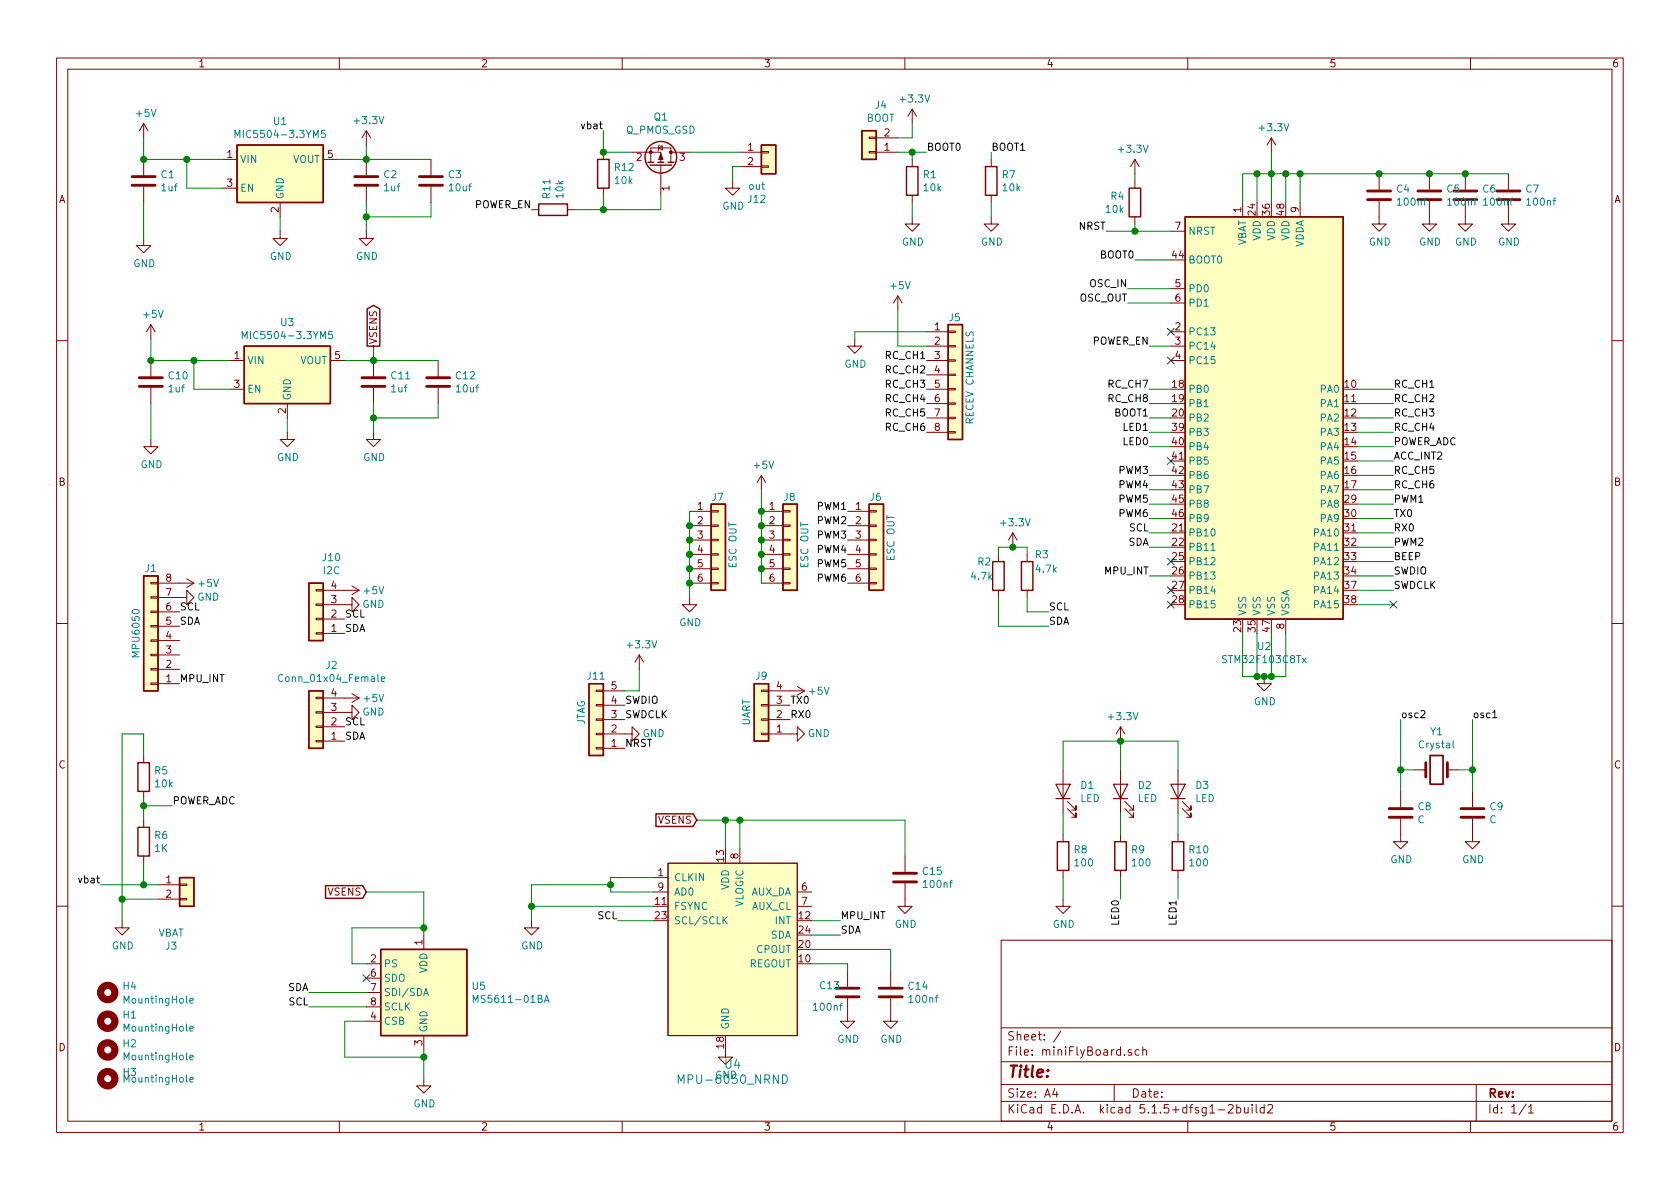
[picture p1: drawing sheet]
EESchema Schematic File Version 4
EELAYER 30 0
EELAYER END
$Descr A4 11693 8268
encoding utf-8
Sheet 1 1
Title ""
Date ""
Rev ""
Comp ""
Comment1 ""
Comment2 ""
Comment3 ""
Comment4 ""
$EndDescr
Wire Wire Line
	8750 1400 8750 1200
Wire Wire Line
	8750 1200 8850 1200
Wire Wire Line
	9050 1200 9050 1400
Wire Wire Line
	8950 1400 8950 1200
Connection ~ 8950 1200
Wire Wire Line
	8950 1200 9050 1200
Wire Wire Line
	8850 1400 8850 1200
Connection ~ 8850 1200
Wire Wire Line
	8850 1200 8950 1200
Wire Wire Line
	8650 1400 8650 1200
Wire Wire Line
	8650 1200 8750 1200
Connection ~ 8750 1200
Wire Wire Line
	8850 1200 8850 1050
$Comp
L power:+3.3V #PWR013
U 1 1
P 8850 1050
F 0 "#PWR013" H 8850 900 50  0001 C CNN
F 1 "+3.3V" H 8865 1223 50  0000 C CNN
F 2 "" H 8850 1050 50  0001 C CNN
F 3 "" H 8850 1050 50  0001 C CNN
	1    8850 1050
	1    0    0    -1  
$EndComp
$Comp
L Device:R R2
U 1 1
P 6950 4000
F 0 "R2" H 6800 4100 50  0000 L CNN
F 1 "4.7k" H 6750 4000 50  0000 L CNN
F 2 "Resistor_SMD:R_0805_2012Metric" V 6880 4000 50  0001 C CNN
F 3 "~" H 6950 4000 50  0001 C CNN
	1    6950 4000
	1    0    0    -1  
$EndComp
Wire Wire Line
	6950 4350 6950 4150
Wire Wire Line
	6950 4350 7300 4350
Wire Wire Line
	6950 3850 6950 3800
Wire Wire Line
	6950 3800 7050 3800
$Comp
L power:+3.3V #PWR011
U 1 1
P 7050 3800
F 0 "#PWR011" H 7050 3650 50  0001 C CNN
F 1 "+3.3V" H 7065 3973 50  0000 C CNN
F 2 "" H 7050 3800 50  0001 C CNN
F 3 "" H 7050 3800 50  0001 C CNN
	1    7050 3800
	1    0    0    -1  
$EndComp
Connection ~ 7050 3800
Wire Wire Line
	7050 3800 7150 3800
Wire Wire Line
	8650 4400 8650 4700
Wire Wire Line
	8650 4700 8750 4700
Wire Wire Line
	8950 4700 8950 4400
Wire Wire Line
	8850 4400 8850 4700
Connection ~ 8850 4700
Wire Wire Line
	8850 4700 8950 4700
Wire Wire Line
	8750 4400 8750 4700
Connection ~ 8750 4700
Wire Wire Line
	8750 4700 8800 4700
$Comp
L power:GND #PWR012
U 1 1
P 8800 4700
F 0 "#PWR012" H 8800 4450 50  0001 C CNN
F 1 "GND" H 8805 4527 50  0000 C CNN
F 2 "" H 8800 4700 50  0001 C CNN
F 3 "" H 8800 4700 50  0001 C CNN
	1    8800 4700
	1    0    0    -1  
$EndComp
Connection ~ 8800 4700
Wire Wire Line
	8800 4700 8850 4700
Wire Wire Line
	7150 3800 7150 3850
$Comp
L Device:R R3
U 1 1
P 7150 4000
F 0 "R3" H 7200 4150 50  0000 L CNN
F 1 "4.7k" H 7200 4050 50  0000 L CNN
F 2 "Resistor_SMD:R_0805_2012Metric" V 7080 4000 50  0001 C CNN
F 3 "~" H 7150 4000 50  0001 C CNN
	1    7150 4000
	1    0    0    -1  
$EndComp
Wire Wire Line
	7150 4150 7150 4250
Wire Wire Line
	7150 4250 7300 4250
$Comp
L Regulator_Linear:MIC5504-3.3YM5 U1
U 1 1
P 1950 1200
F 0 "U1" H 1950 1567 50  0000 C CNN
F 1 "MIC5504-3.3YM5" H 1950 1476 50  0000 C CNN
F 2 "Package_TO_SOT_SMD:SOT-23-5" H 1950 800 50  0001 C CNN
F 3 "http://ww1.microchip.com/downloads/en/DeviceDoc/MIC550X.pdf" H 1700 1450 50  0001 C CNN
	1    1950 1200
	1    0    0    -1  
$EndComp
$Comp
L power:+3.3V #PWR08
U 1 1
P 2550 1000
F 0 "#PWR08" H 2550 850 50  0001 C CNN
F 1 "+3.3V" H 2565 1173 50  0000 C CNN
F 2 "" H 2550 1000 50  0001 C CNN
F 3 "" H 2550 1000 50  0001 C CNN
	1    2550 1000
	1    0    0    -1  
$EndComp
Wire Wire Line
	2350 1100 2550 1100
$Comp
L Device:C C2
U 1 1
P 2550 1250
F 0 "C2" H 2665 1296 50  0000 L CNN
F 1 "1uf" H 2665 1205 50  0000 L CNN
F 2 "Capacitor_SMD:C_0805_2012Metric" H 2588 1100 50  0001 C CNN
F 3 "~" H 2550 1250 50  0001 C CNN
	1    2550 1250
	1    0    0    -1  
$EndComp
Connection ~ 2550 1100
$Comp
L power:GND #PWR07
U 1 1
P 1950 1600
F 0 "#PWR07" H 1950 1350 50  0001 C CNN
F 1 "GND" H 1955 1427 50  0000 C CNN
F 2 "" H 1950 1600 50  0001 C CNN
F 3 "" H 1950 1600 50  0001 C CNN
	1    1950 1600
	1    0    0    -1  
$EndComp
$Comp
L power:GND #PWR09
U 1 1
P 2550 1600
F 0 "#PWR09" H 2550 1350 50  0001 C CNN
F 1 "GND" H 2555 1427 50  0000 C CNN
F 2 "" H 2550 1600 50  0001 C CNN
F 3 "" H 2550 1600 50  0001 C CNN
	1    2550 1600
	1    0    0    -1  
$EndComp
Wire Wire Line
	2550 1400 2550 1500
Wire Wire Line
	1950 1500 1950 1600
Wire Wire Line
	1550 1100 1300 1100
Wire Wire Line
	1550 1300 1300 1300
Wire Wire Line
	1300 1300 1300 1100
Connection ~ 1300 1100
Wire Wire Line
	1300 1100 1000 1100
$Comp
L power:+5V #PWR05
U 1 1
P 1000 950
F 0 "#PWR05" H 1000 800 50  0001 C CNN
F 1 "+5V" H 1015 1123 50  0000 C CNN
F 2 "" H 1000 950 50  0001 C CNN
F 3 "" H 1000 950 50  0001 C CNN
	1    1000 950 
	1    0    0    -1  
$EndComp
Wire Wire Line
	1000 1100 1000 950 
$Comp
L Device:C C1
U 1 1
P 1000 1250
F 0 "C1" H 1115 1296 50  0000 L CNN
F 1 "1uf" H 1115 1205 50  0000 L CNN
F 2 "Capacitor_SMD:C_0805_2012Metric" H 1038 1100 50  0001 C CNN
F 3 "~" H 1000 1250 50  0001 C CNN
	1    1000 1250
	1    0    0    -1  
$EndComp
Connection ~ 1000 1100
$Comp
L power:GND #PWR06
U 1 1
P 1000 1650
F 0 "#PWR06" H 1000 1400 50  0001 C CNN
F 1 "GND" H 1005 1477 50  0000 C CNN
F 2 "" H 1000 1650 50  0001 C CNN
F 3 "" H 1000 1650 50  0001 C CNN
	1    1000 1650
	1    0    0    -1  
$EndComp
Wire Wire Line
	1000 1650 1000 1400
$Comp
L Device:C C3
U 1 1
P 3000 1250
F 0 "C3" H 3115 1296 50  0000 L CNN
F 1 "10uf" H 3115 1205 50  0000 L CNN
F 2 "Capacitor_SMD:C_0805_2012Metric" H 3038 1100 50  0001 C CNN
F 3 "~" H 3000 1250 50  0001 C CNN
	1    3000 1250
	1    0    0    -1  
$EndComp
Wire Wire Line
	3000 1400 3000 1500
Wire Wire Line
	3000 1500 2550 1500
Connection ~ 2550 1500
Wire Wire Line
	2550 1500 2550 1600
Wire Wire Line
	2550 1100 3000 1100
Wire Wire Line
	2550 1000 2550 1100
$Comp
L Connector_Generic:Conn_01x08 J1
U 1 1
P 1050 4450
F 0 "J1" H 1050 3950 50  0000 C CNN
F 1 "MPU6050" V 1150 4400 50  0000 C CNN
F 2 "Connector_PinHeader_2.54mm:PinHeader_1x08_P2.54mm_Vertical" H 1050 4450 50  0001 C CNN
F 3 "~" H 1050 4450 50  0001 C CNN
	1    1050 4450
	-1   0    0    1   
$EndComp
$Comp
L power:+5V #PWR01
U 1 1
P 1250 4050
F 0 "#PWR01" H 1250 3900 50  0001 C CNN
F 1 "+5V" V 1250 4250 50  0000 C CNN
F 2 "" H 1250 4050 50  0001 C CNN
F 3 "" H 1250 4050 50  0001 C CNN
	1    1250 4050
	0    1    1    0   
$EndComp
$Comp
L power:GND #PWR02
U 1 1
P 1250 4150
F 0 "#PWR02" H 1250 3900 50  0001 C CNN
F 1 "GND" V 1250 3950 50  0000 C CNN
F 2 "" H 1250 4150 50  0001 C CNN
F 3 "" H 1250 4150 50  0001 C CNN
	1    1250 4150
	0    -1   -1   0   
$EndComp
$Comp
L Connector_Generic:Conn_01x04 J2
U 1 1
P 2200 5050
F 0 "J2" H 2092 4625 50  0000 C CNN
F 1 "Conn_01x04_Female" H 2092 4716 50  0000 C CNN
F 2 "Connector_PinHeader_2.54mm:PinHeader_1x04_P2.54mm_Vertical" H 2200 5050 50  0001 C CNN
F 3 "~" H 2200 5050 50  0001 C CNN
	1    2200 5050
	-1   0    0    1   
$EndComp
$Comp
L power:+5V #PWR03
U 1 1
P 2400 4850
F 0 "#PWR03" H 2400 4700 50  0001 C CNN
F 1 "+5V" V 2400 5050 50  0000 C CNN
F 2 "" H 2400 4850 50  0001 C CNN
F 3 "" H 2400 4850 50  0001 C CNN
	1    2400 4850
	0    1    1    0   
$EndComp
$Comp
L power:GND #PWR04
U 1 1
P 2400 4950
F 0 "#PWR04" H 2400 4700 50  0001 C CNN
F 1 "GND" V 2400 4750 50  0000 C CNN
F 2 "" H 2400 4950 50  0001 C CNN
F 3 "" H 2400 4950 50  0001 C CNN
	1    2400 4950
	0    -1   -1   0   
$EndComp
$Comp
L power:GND #PWR010
U 1 1
P 6350 1500
F 0 "#PWR010" H 6350 1250 50  0001 C CNN
F 1 "GND" H 6355 1327 50  0000 C CNN
F 2 "" H 6350 1500 50  0001 C CNN
F 3 "" H 6350 1500 50  0001 C CNN
	1    6350 1500
	1    0    0    -1  
$EndComp
$Comp
L Device:R R1
U 1 1
P 6350 1250
F 0 "R1" H 6420 1296 50  0000 L CNN
F 1 "10k" H 6420 1205 50  0000 L CNN
F 2 "Resistor_SMD:R_0805_2012Metric" V 6280 1250 50  0001 C CNN
F 3 "~" H 6350 1250 50  0001 C CNN
	1    6350 1250
	1    0    0    -1  
$EndComp
Wire Wire Line
	6350 1100 6350 1050
Wire Wire Line
	6350 1400 6350 1500
Wire Wire Line
	9050 1200 9600 1200
Connection ~ 9050 1200
$Comp
L Device:C C4
U 1 1
P 9600 1350
F 0 "C4" H 9715 1396 50  0000 L CNN
F 1 "100nf" H 9715 1305 50  0000 L CNN
F 2 "Capacitor_SMD:C_0805_2012Metric" H 9638 1200 50  0001 C CNN
F 3 "~" H 9600 1350 50  0001 C CNN
	1    9600 1350
	1    0    0    -1  
$EndComp
Connection ~ 9600 1200
Wire Wire Line
	9600 1200 9950 1200
$Comp
L Device:C C5
U 1 1
P 9950 1350
F 0 "C5" H 10065 1396 50  0000 L CNN
F 1 "100nf" H 10065 1305 50  0000 L CNN
F 2 "Capacitor_SMD:C_0805_2012Metric" H 9988 1200 50  0001 C CNN
F 3 "~" H 9950 1350 50  0001 C CNN
	1    9950 1350
	1    0    0    -1  
$EndComp
Connection ~ 9950 1200
Wire Wire Line
	9950 1200 10200 1200
$Comp
L Device:C C6
U 1 1
P 10200 1350
F 0 "C6" H 10315 1396 50  0000 L CNN
F 1 "100nf" H 10315 1305 50  0000 L CNN
F 2 "Capacitor_SMD:C_0805_2012Metric" H 10238 1200 50  0001 C CNN
F 3 "~" H 10200 1350 50  0001 C CNN
	1    10200 1350
	1    0    0    -1  
$EndComp
Connection ~ 10200 1200
$Comp
L Device:C C7
U 1 1
P 10500 1350
F 0 "C7" H 10615 1396 50  0000 L CNN
F 1 "100nf" H 10615 1305 50  0000 L CNN
F 2 "Capacitor_SMD:C_0805_2012Metric" H 10538 1200 50  0001 C CNN
F 3 "~" H 10500 1350 50  0001 C CNN
	1    10500 1350
	1    0    0    -1  
$EndComp
Wire Wire Line
	10200 1200 10500 1200
$Comp
L power:GND #PWR017
U 1 1
P 10500 1500
F 0 "#PWR017" H 10500 1250 50  0001 C CNN
F 1 "GND" H 10505 1327 50  0000 C CNN
F 2 "" H 10500 1500 50  0001 C CNN
F 3 "" H 10500 1500 50  0001 C CNN
	1    10500 1500
	1    0    0    -1  
$EndComp
$Comp
L power:GND #PWR016
U 1 1
P 10200 1500
F 0 "#PWR016" H 10200 1250 50  0001 C CNN
F 1 "GND" H 10205 1327 50  0000 C CNN
F 2 "" H 10200 1500 50  0001 C CNN
F 3 "" H 10200 1500 50  0001 C CNN
	1    10200 1500
	1    0    0    -1  
$EndComp
$Comp
L power:GND #PWR015
U 1 1
P 9950 1500
F 0 "#PWR015" H 9950 1250 50  0001 C CNN
F 1 "GND" H 9955 1327 50  0000 C CNN
F 2 "" H 9950 1500 50  0001 C CNN
F 3 "" H 9950 1500 50  0001 C CNN
	1    9950 1500
	1    0    0    -1  
$EndComp
$Comp
L power:GND #PWR014
U 1 1
P 9600 1500
F 0 "#PWR014" H 9600 1250 50  0001 C CNN
F 1 "GND" H 9605 1327 50  0000 C CNN
F 2 "" H 9600 1500 50  0001 C CNN
F 3 "" H 9600 1500 50  0001 C CNN
	1    9600 1500
	1    0    0    -1  
$EndComp
Wire Wire Line
	8150 2000 7850 2000
Wire Wire Line
	8150 2100 7850 2100
Text Label 7850 2000 2    50   ~ 0
OSC_IN
Text Label 7850 2100 2    50   ~ 0
OSC_OUT
$Comp
L Device:Crystal Y1
U 1 1
P 10000 5350
F 0 "Y1" H 10000 5618 50  0000 C CNN
F 1 "Crystal" H 10000 5527 50  0000 C CNN
F 2 "Crystal:Crystal_HC49-4H_Vertical" H 10000 5350 50  0001 C CNN
F 3 "~" H 10000 5350 50  0001 C CNN
	1    10000 5350
	1    0    0    -1  
$EndComp
$Comp
L Device:C C8
U 1 1
P 9750 5650
F 0 "C8" H 9865 5696 50  0000 L CNN
F 1 "C" H 9865 5605 50  0000 L CNN
F 2 "Capacitor_SMD:C_0805_2012Metric" H 9788 5500 50  0001 C CNN
F 3 "~" H 9750 5650 50  0001 C CNN
	1    9750 5650
	1    0    0    -1  
$EndComp
$Comp
L Device:C C9
U 1 1
P 10250 5650
F 0 "C9" H 10365 5696 50  0000 L CNN
F 1 "C" H 10365 5605 50  0000 L CNN
F 2 "Capacitor_SMD:C_0805_2012Metric" H 10288 5500 50  0001 C CNN
F 3 "~" H 10250 5650 50  0001 C CNN
	1    10250 5650
	1    0    0    -1  
$EndComp
Wire Wire Line
	9850 5350 9750 5350
Wire Wire Line
	9750 5350 9750 5500
Wire Wire Line
	10150 5350 10250 5350
Wire Wire Line
	10250 5350 10250 5500
Wire Wire Line
	10250 5350 10250 5000
Connection ~ 10250 5350
Wire Wire Line
	9750 5350 9750 5000
Connection ~ 9750 5350
$Comp
L power:GND #PWR0102
U 1 1
P 10250 5800
F 0 "#PWR0102" H 10250 5550 50  0001 C CNN
F 1 "GND" H 10255 5627 50  0000 C CNN
F 2 "" H 10250 5800 50  0001 C CNN
F 3 "" H 10250 5800 50  0001 C CNN
	1    10250 5800
	1    0    0    -1  
$EndComp
$Comp
L power:GND #PWR0103
U 1 1
P 9750 5800
F 0 "#PWR0103" H 9750 5550 50  0001 C CNN
F 1 "GND" H 9755 5627 50  0000 C CNN
F 2 "" H 9750 5800 50  0001 C CNN
F 3 "" H 9750 5800 50  0001 C CNN
	1    9750 5800
	1    0    0    -1  
$EndComp
Text Label 10250 5000 0    50   ~ 0
osc1
Text Label 9750 5000 0    50   ~ 0
osc2
Wire Wire Line
	9450 2700 9700 2700
Wire Wire Line
	9450 2800 9700 2800
Wire Wire Line
	9450 2900 9700 2900
Wire Wire Line
	9450 3000 9700 3000
Wire Wire Line
	9450 3100 9700 3100
Text Label 9700 2700 0    50   ~ 0
RC_CH1
Text Label 9700 2800 0    50   ~ 0
RC_CH2
Text Label 9700 2900 0    50   ~ 0
RC_CH3
Text Label 9700 3000 0    50   ~ 0
RC_CH4
Wire Wire Line
	9450 3500 9700 3500
Wire Wire Line
	9450 3800 9700 3800
Wire Wire Line
	8150 3300 8000 3300
Wire Wire Line
	8150 3400 8000 3400
Wire Wire Line
	8150 3500 8000 3500
Wire Wire Line
	8150 3600 8000 3600
Text Label 9700 3500 0    50   ~ 0
PWM1
Text Label 9700 3800 0    50   ~ 0
PWM2
Text Label 8000 3300 2    50   ~ 0
PWM3
Text Label 8000 3400 2    50   ~ 0
PWM4
Text Label 8000 3500 2    50   ~ 0
PWM5
Text Label 8000 3600 2    50   ~ 0
PWM6
Wire Wire Line
	8150 3700 8000 3700
Wire Wire Line
	8150 3800 8000 3800
Text Label 8000 3700 2    50   ~ 0
SCL
Text Label 8000 3800 2    50   ~ 0
SDA
Wire Wire Line
	8150 1800 7900 1800
Text Label 7900 1800 2    50   ~ 0
BOOT0
$Comp
L Connector_Generic:Conn_01x02 J4
U 1 1
P 6050 1050
F 0 "J4" H 5968 725 50  0000 C CNN
F 1 "BOOT" H 5968 816 50  0000 C CNN
F 2 "Connector_PinHeader_2.54mm:PinHeader_1x02_P2.54mm_Vertical" H 6050 1050 50  0001 C CNN
F 3 "~" H 6050 1050 50  0001 C CNN
	1    6050 1050
	-1   0    0    1   
$EndComp
Wire Wire Line
	6250 1050 6350 1050
Wire Wire Line
	6350 1050 6450 1050
Connection ~ 6350 1050
Text Label 6450 1050 0    50   ~ 0
BOOT0
$Comp
L power:+3.3V #PWR019
U 1 1
P 6350 850
F 0 "#PWR019" H 6350 700 50  0001 C CNN
F 1 "+3.3V" H 6365 1023 50  0000 C CNN
F 2 "" H 6350 850 50  0001 C CNN
F 3 "" H 6350 850 50  0001 C CNN
	1    6350 850 
	1    0    0    -1  
$EndComp
Wire Wire Line
	6250 950  6350 950 
Wire Wire Line
	6350 950  6350 850 
Wire Wire Line
	7900 1200 7900 1250
$Comp
L power:+3.3V #PWR0107
U 1 1
P 7900 1200
F 0 "#PWR0107" H 7900 1050 50  0001 C CNN
F 1 "+3.3V" H 7915 1373 50  0000 C CNN
F 2 "" H 7900 1200 50  0001 C CNN
F 3 "" H 7900 1200 50  0001 C CNN
	1    7900 1200
	-1   0    0    -1  
$EndComp
Wire Wire Line
	7900 1550 7900 1600
$Comp
L Device:R R4
U 1 1
P 7900 1400
F 0 "R4" H 7970 1446 50  0000 L CNN
F 1 "10k" H 7970 1355 50  0000 L CNN
F 2 "Resistor_SMD:R_0805_2012Metric" V 7830 1400 50  0001 C CNN
F 3 "~" H 7900 1400 50  0001 C CNN
	1    7900 1400
	-1   0    0    -1  
$EndComp
Wire Wire Line
	7900 1600 8150 1600
$Comp
L MCU_ST_STM32F1:STM32F103C8Tx U2
U 1 1
P 8850 2900
F 0 "U2" H 8800 1311 50  0000 C CNN
F 1 "STM32F103C8Tx" H 8800 1220 50  0000 C CNN
F 2 "Package_QFP:LQFP-48_7x7mm_P0.5mm" H 8250 1500 50  0001 R CNN
F 3 "http://www.st.com/st-web-ui/static/active/en/resource/technical/document/datasheet/CD00161566.pdf" H 8850 2900 50  0001 C CNN
	1    8850 2900
	1    0    0    -1  
$EndComp
Wire Wire Line
	8150 2900 8000 2900
Text Label 8000 2900 2    50   ~ 0
BOOT1
Text Label 6900 1050 0    50   ~ 0
BOOT1
$Comp
L Device:R R7
U 1 1
P 6900 1250
F 0 "R7" H 6970 1296 50  0000 L CNN
F 1 "10k" H 6970 1205 50  0000 L CNN
F 2 "Resistor_SMD:R_0805_2012Metric" V 6830 1250 50  0001 C CNN
F 3 "~" H 6900 1250 50  0001 C CNN
	1    6900 1250
	1    0    0    -1  
$EndComp
$Comp
L power:GND #PWR020
U 1 1
P 6900 1500
F 0 "#PWR020" H 6900 1250 50  0001 C CNN
F 1 "GND" H 6905 1327 50  0000 C CNN
F 2 "" H 6900 1500 50  0001 C CNN
F 3 "" H 6900 1500 50  0001 C CNN
	1    6900 1500
	1    0    0    -1  
$EndComp
Wire Wire Line
	6900 1400 6900 1500
Wire Wire Line
	6900 1100 6900 1050
Text Label 8000 2700 2    50   ~ 0
RC_CH7
Wire Wire Line
	8150 2700 8000 2700
Wire Wire Line
	8150 2800 8000 2800
Text Label 8000 2800 2    50   ~ 0
RC_CH8
Wire Wire Line
	8150 3000 8000 3000
Wire Wire Line
	8150 3100 8000 3100
Text Label 8000 3000 2    50   ~ 0
LED1
Text Label 8000 3100 2    50   ~ 0
LED0
Wire Wire Line
	9450 3600 9700 3600
Wire Wire Line
	9450 3700 9700 3700
Text Label 9700 3600 0    50   ~ 0
TX0
Text Label 9700 3700 0    50   ~ 0
RX0
Wire Wire Line
	9450 3200 9700 3200
Wire Wire Line
	9450 3300 9700 3300
Text Label 9700 3300 0    50   ~ 0
RC_CH5
Wire Wire Line
	9450 3400 9700 3400
Text Label 9700 3400 0    50   ~ 0
RC_CH6
Text Label 9700 3100 0    50   ~ 0
POWER_ADC
Text Label 9700 3200 0    50   ~ 0
ACC_INT2
Wire Wire Line
	9450 3900 9700 3900
Wire Wire Line
	9450 4000 9700 4000
Wire Wire Line
	9450 4100 9700 4100
Wire Wire Line
	9450 4200 9700 4200
Text Label 9700 3900 0    50   ~ 0
BEEP
Text Label 9700 4000 0    50   ~ 0
SWDIO
Text Label 9700 4100 0    50   ~ 0
SWDCLK
Text Label 7300 4250 0    50   ~ 0
SCL
Text Label 7300 4350 0    50   ~ 0
SDA
Text Label 5900 4050 2    50   ~ 0
PWM6
Text Label 5900 3950 2    50   ~ 0
PWM5
Text Label 5900 3850 2    50   ~ 0
PWM4
Text Label 5900 3750 2    50   ~ 0
PWM3
Text Label 5900 3650 2    50   ~ 0
PWM2
Text Label 5900 3550 2    50   ~ 0
PWM1
$Comp
L Connector_Generic:Conn_01x06 J6
U 1 1
P 6100 3750
F 0 "J6" H 6050 4050 50  0000 L CNN
F 1 "ESC OUT" V 6200 3600 50  0000 L CNN
F 2 "Connector_PinHeader_2.54mm:PinHeader_1x06_P2.54mm_Vertical" H 6100 3750 50  0001 C CNN
F 3 "~" H 6100 3750 50  0001 C CNN
	1    6100 3750
	1    0    0    -1  
$EndComp
$Comp
L Device:LED D1
U 1 1
P 7400 5500
F 0 "D1" V 7439 5383 50  0000 R CNN
F 1 "LED" V 7348 5383 50  0000 R CNN
F 2 "LED_SMD:LED_0805_2012Metric" H 7400 5500 50  0001 C CNN
F 3 "~" H 7400 5500 50  0001 C CNN
	1    7400 5500
	0    -1   -1   0   
$EndComp
$Comp
L Device:R R8
U 1 1
P 7400 5950
F 0 "R8" H 7470 5996 50  0000 L CNN
F 1 "100" H 7470 5905 50  0000 L CNN
F 2 "Resistor_SMD:R_0805_2012Metric" V 7330 5950 50  0001 C CNN
F 3 "~" H 7400 5950 50  0001 C CNN
	1    7400 5950
	1    0    0    -1  
$EndComp
Wire Wire Line
	7400 5650 7400 5800
Wire Wire Line
	7400 6100 7400 6250
Wire Wire Line
	7400 5350 7400 5150
$Comp
L Device:LED D2
U 1 1
P 7800 5500
F 0 "D2" V 7839 5383 50  0000 R CNN
F 1 "LED" V 7748 5383 50  0000 R CNN
F 2 "LED_SMD:LED_0805_2012Metric" H 7800 5500 50  0001 C CNN
F 3 "~" H 7800 5500 50  0001 C CNN
	1    7800 5500
	0    -1   -1   0   
$EndComp
$Comp
L Device:R R9
U 1 1
P 7800 5950
F 0 "R9" H 7870 5996 50  0000 L CNN
F 1 "100" H 7870 5905 50  0000 L CNN
F 2 "Resistor_SMD:R_0805_2012Metric" V 7730 5950 50  0001 C CNN
F 3 "~" H 7800 5950 50  0001 C CNN
	1    7800 5950
	1    0    0    -1  
$EndComp
Wire Wire Line
	7800 5650 7800 5800
Wire Wire Line
	7800 6100 7800 6250
Wire Wire Line
	7800 5350 7800 5150
$Comp
L Device:LED D3
U 1 1
P 8200 5500
F 0 "D3" V 8239 5383 50  0000 R CNN
F 1 "LED" V 8148 5383 50  0000 R CNN
F 2 "LED_SMD:LED_0805_2012Metric" H 8200 5500 50  0001 C CNN
F 3 "~" H 8200 5500 50  0001 C CNN
	1    8200 5500
	0    -1   -1   0   
$EndComp
$Comp
L Device:R R10
U 1 1
P 8200 5950
F 0 "R10" H 8270 5996 50  0000 L CNN
F 1 "100" H 8270 5905 50  0000 L CNN
F 2 "Resistor_SMD:R_0805_2012Metric" V 8130 5950 50  0001 C CNN
F 3 "~" H 8200 5950 50  0001 C CNN
	1    8200 5950
	1    0    0    -1  
$EndComp
Wire Wire Line
	8200 5650 8200 5800
Wire Wire Line
	8200 6100 8200 6250
Wire Wire Line
	8200 5350 8200 5150
$Comp
L power:GND #PWR021
U 1 1
P 7400 6250
F 0 "#PWR021" H 7400 6000 50  0001 C CNN
F 1 "GND" H 7405 6077 50  0000 C CNN
F 2 "" H 7400 6250 50  0001 C CNN
F 3 "" H 7400 6250 50  0001 C CNN
	1    7400 6250
	1    0    0    -1  
$EndComp
Text Label 8200 6250 3    50   ~ 0
LED1
Text Label 7800 6250 3    50   ~ 0
LED0
Wire Wire Line
	7400 5150 7800 5150
Wire Wire Line
	7800 5150 8200 5150
Connection ~ 7800 5150
$Comp
L power:+3.3V #PWR022
U 1 1
P 7800 5150
F 0 "#PWR022" H 7800 5000 50  0001 C CNN
F 1 "+3.3V" H 7815 5323 50  0000 C CNN
F 2 "" H 7800 5150 50  0001 C CNN
F 3 "" H 7800 5150 50  0001 C CNN
	1    7800 5150
	1    0    0    -1  
$EndComp
$Comp
L Connector_Generic:Conn_01x02 J3
U 1 1
P 1300 6150
F 0 "J3" H 1192 5725 50  0000 C CNN
F 1 "VBAT" H 1192 5816 50  0000 C CNN
F 2 "Connector_PinHeader_2.54mm:PinHeader_1x02_P2.54mm_Vertical" H 1300 6150 50  0001 C CNN
F 3 "~" H 1300 6150 50  0001 C CNN
	1    1300 6150
	1    0    0    -1  
$EndComp
Wire Wire Line
	1100 6250 850  6250
Wire Wire Line
	850  6250 850  6400
$Comp
L power:GND #PWR018
U 1 1
P 850 6400
F 0 "#PWR018" H 850 6150 50  0001 C CNN
F 1 "GND" H 855 6227 50  0000 C CNN
F 2 "" H 850 6400 50  0001 C CNN
F 3 "" H 850 6400 50  0001 C CNN
	1    850  6400
	1    0    0    -1  
$EndComp
$Comp
L Device:R R6
U 1 1
P 1000 5850
F 0 "R6" H 1070 5896 50  0000 L CNN
F 1 "1K" H 1070 5805 50  0000 L CNN
F 2 "Resistor_SMD:R_0805_2012Metric" V 930 5850 50  0001 C CNN
F 3 "~" H 1000 5850 50  0001 C CNN
	1    1000 5850
	1    0    0    -1  
$EndComp
$Comp
L Device:R R5
U 1 1
P 1000 5400
F 0 "R5" H 1070 5446 50  0000 L CNN
F 1 "10k" H 1070 5355 50  0000 L CNN
F 2 "Resistor_SMD:R_0805_2012Metric" V 930 5400 50  0001 C CNN
F 3 "~" H 1000 5400 50  0001 C CNN
	1    1000 5400
	1    0    0    -1  
$EndComp
Wire Wire Line
	1000 5250 1000 5100
Wire Wire Line
	1000 5100 850  5100
Wire Wire Line
	850  5100 850  6250
Connection ~ 850  6250
Wire Wire Line
	1100 6150 1000 6150
Wire Wire Line
	1000 6150 1000 6000
Wire Wire Line
	1000 5700 1000 5600
Wire Wire Line
	1000 5600 1200 5600
Connection ~ 1000 5600
Wire Wire Line
	1000 5600 1000 5550
Text Label 1200 5600 0    50   ~ 0
POWER_ADC
$Comp
L Mechanical:MountingHole H4
U 1 1
P 750 6900
F 0 "H4" H 850 6946 50  0000 L CNN
F 1 "MountingHole" H 850 6850 50  0000 L CNN
F 2 "MountingHole:MountingHole_3mm" H 750 6900 50  0001 C CNN
F 3 "~" H 750 6900 50  0001 C CNN
	1    750  6900
	1    0    0    -1  
$EndComp
$Comp
L Mechanical:MountingHole H3
U 1 1
P 750 7500
F 0 "H3" H 850 7546 50  0000 L CNN
F 1 "MountingHole" H 850 7500 50  0000 L CNN
F 2 "MountingHole:MountingHole_3mm" H 750 7500 50  0001 C CNN
F 3 "~" H 750 7500 50  0001 C CNN
	1    750  7500
	1    0    0    -1  
$EndComp
$Comp
L Mechanical:MountingHole H2
U 1 1
P 750 7300
F 0 "H2" H 850 7346 50  0000 L CNN
F 1 "MountingHole" H 850 7255 50  0000 L CNN
F 2 "MountingHole:MountingHole_3mm" H 750 7300 50  0001 C CNN
F 3 "~" H 750 7300 50  0001 C CNN
	1    750  7300
	1    0    0    -1  
$EndComp
$Comp
L Mechanical:MountingHole H1
U 1 1
P 750 7100
F 0 "H1" H 850 7146 50  0000 L CNN
F 1 "MountingHole" H 850 7055 50  0000 L CNN
F 2 "MountingHole:MountingHole_3mm" H 750 7100 50  0001 C CNN
F 3 "~" H 750 7100 50  0001 C CNN
	1    750  7100
	1    0    0    -1  
$EndComp
Text Label 5500 4900 0    50   ~ 0
TX0
Text Label 5500 5000 0    50   ~ 0
RX0
$Comp
L Connector_Generic:Conn_01x06 J7
U 1 1
P 5000 3750
F 0 "J7" H 4950 4050 50  0000 L CNN
F 1 "ESC OUT" V 5100 3550 50  0000 L CNN
F 2 "Connector_PinHeader_2.54mm:PinHeader_1x06_P2.54mm_Vertical" H 5000 3750 50  0001 C CNN
F 3 "~" H 5000 3750 50  0001 C CNN
	1    5000 3750
	1    0    0    -1  
$EndComp
$Comp
L Connector_Generic:Conn_01x06 J8
U 1 1
P 5500 3750
F 0 "J8" H 5450 4050 50  0000 L CNN
F 1 "ESC OUT" V 5600 3550 50  0000 L CNN
F 2 "Connector_PinHeader_2.54mm:PinHeader_1x06_P2.54mm_Vertical" H 5500 3750 50  0001 C CNN
F 3 "~" H 5500 3750 50  0001 C CNN
	1    5500 3750
	1    0    0    -1  
$EndComp
Wire Wire Line
	4800 3550 4800 3650
Wire Wire Line
	4800 3650 4800 3750
Connection ~ 4800 3650
Wire Wire Line
	4800 3750 4800 3850
Connection ~ 4800 3750
Wire Wire Line
	4800 3850 4800 3950
Connection ~ 4800 3850
Wire Wire Line
	4800 3950 4800 4050
Connection ~ 4800 3950
Wire Wire Line
	4800 4050 4800 4150
Connection ~ 4800 4050
Wire Wire Line
	5300 4050 5300 3950
Wire Wire Line
	5300 3950 5300 3850
Connection ~ 5300 3950
Wire Wire Line
	5300 3850 5300 3750
Connection ~ 5300 3850
Wire Wire Line
	5300 3750 5300 3650
Connection ~ 5300 3750
Wire Wire Line
	5300 3650 5300 3550
Connection ~ 5300 3650
Wire Wire Line
	5300 3550 5300 3400
Connection ~ 5300 3550
$Comp
L power:+5V #PWR0101
U 1 1
P 5300 3400
F 0 "#PWR0101" H 5300 3250 50  0001 C CNN
F 1 "+5V" H 5315 3573 50  0000 C CNN
F 2 "" H 5300 3400 50  0001 C CNN
F 3 "" H 5300 3400 50  0001 C CNN
	1    5300 3400
	1    0    0    -1  
$EndComp
$Comp
L power:GND #PWR0104
U 1 1
P 4800 4150
F 0 "#PWR0104" H 4800 3900 50  0001 C CNN
F 1 "GND" H 4805 3977 50  0000 C CNN
F 2 "" H 4800 4150 50  0001 C CNN
F 3 "" H 4800 4150 50  0001 C CNN
	1    4800 4150
	1    0    0    -1  
$EndComp
Text Label 6450 3000 2    50   ~ 0
RC_CH6
Text Label 6450 2900 2    50   ~ 0
RC_CH5
Text Label 6450 2800 2    50   ~ 0
RC_CH4
Text Label 6450 2700 2    50   ~ 0
RC_CH3
Text Label 6450 2600 2    50   ~ 0
RC_CH2
Text Label 6450 2500 2    50   ~ 0
RC_CH1
$Comp
L Connector_Generic:Conn_01x08 J5
U 1 1
P 6650 2600
F 0 "J5" H 6600 3000 50  0000 L CNN
F 1 "RECEV CHANNELS" V 6750 2250 50  0000 L CNN
F 2 "Connector_PinHeader_2.54mm:PinHeader_1x08_P2.54mm_Vertical" H 6650 2600 50  0001 C CNN
F 3 "~" H 6650 2600 50  0001 C CNN
	1    6650 2600
	1    0    0    -1  
$EndComp
$Comp
L power:+5V #PWR0105
U 1 1
P 6250 2150
F 0 "#PWR0105" H 6250 2000 50  0001 C CNN
F 1 "+5V" H 6265 2323 50  0000 C CNN
F 2 "" H 6250 2150 50  0001 C CNN
F 3 "" H 6250 2150 50  0001 C CNN
	1    6250 2150
	1    0    0    -1  
$EndComp
Wire Wire Line
	6450 2400 6250 2400
Wire Wire Line
	6250 2400 6250 2150
Wire Wire Line
	6450 2300 5950 2300
Wire Wire Line
	5950 2300 5950 2350
$Comp
L power:GND #PWR0106
U 1 1
P 5950 2350
F 0 "#PWR0106" H 5950 2100 50  0001 C CNN
F 1 "GND" H 5955 2177 50  0000 C CNN
F 2 "" H 5950 2350 50  0001 C CNN
F 3 "" H 5950 2350 50  0001 C CNN
	1    5950 2350
	1    0    0    -1  
$EndComp
$Comp
L Connector_Generic:Conn_01x04 J10
U 1 1
P 2200 4300
F 0 "J10" H 2092 3875 50  0000 C CNN
F 1 "I2C" H 2092 3966 50  0000 C CNN
F 2 "Connector_PinHeader_2.54mm:PinHeader_1x04_P2.54mm_Vertical" H 2200 4300 50  0001 C CNN
F 3 "~" H 2200 4300 50  0001 C CNN
	1    2200 4300
	-1   0    0    1   
$EndComp
$Comp
L power:+5V #PWR0110
U 1 1
P 2400 4100
F 0 "#PWR0110" H 2400 3950 50  0001 C CNN
F 1 "+5V" V 2400 4300 50  0000 C CNN
F 2 "" H 2400 4100 50  0001 C CNN
F 3 "" H 2400 4100 50  0001 C CNN
	1    2400 4100
	0    1    1    0   
$EndComp
$Comp
L power:GND #PWR0111
U 1 1
P 2400 4200
F 0 "#PWR0111" H 2400 3950 50  0001 C CNN
F 1 "GND" V 2400 4000 50  0000 C CNN
F 2 "" H 2400 4200 50  0001 C CNN
F 3 "" H 2400 4200 50  0001 C CNN
	1    2400 4200
	0    -1   -1   0   
$EndComp
$Comp
L Connector_Generic:Conn_01x04 J9
U 1 1
P 5300 5000
F 0 "J9" H 5300 4700 50  0000 C CNN
F 1 "UART" V 5400 4950 50  0000 C CNN
F 2 "Connector_PinHeader_2.54mm:PinHeader_1x04_P2.54mm_Vertical" H 5300 5000 50  0001 C CNN
F 3 "~" H 5300 5000 50  0001 C CNN
	1    5300 5000
	-1   0    0    1   
$EndComp
$Comp
L power:+5V #PWR0108
U 1 1
P 5500 4800
F 0 "#PWR0108" H 5500 4650 50  0001 C CNN
F 1 "+5V" V 5500 5000 50  0000 C CNN
F 2 "" H 5500 4800 50  0001 C CNN
F 3 "" H 5500 4800 50  0001 C CNN
	1    5500 4800
	0    1    1    0   
$EndComp
$Comp
L power:GND #PWR0109
U 1 1
P 5500 5100
F 0 "#PWR0109" H 5500 4850 50  0001 C CNN
F 1 "GND" V 5500 4900 50  0000 C CNN
F 2 "" H 5500 5100 50  0001 C CNN
F 3 "" H 5500 5100 50  0001 C CNN
	1    5500 5100
	0    -1   -1   0   
$EndComp
Text Label 4350 4900 0    50   ~ 0
SWDIO
Text Label 4350 5000 0    50   ~ 0
SWDCLK
$Comp
L Connector_Generic:Conn_01x05 J11
U 1 1
P 4150 5000
F 0 "J11" H 4150 4700 50  0000 C CNN
F 1 "JTAG" V 4250 4950 50  0000 C CNN
F 2 "Connector_PinHeader_2.54mm:PinHeader_1x05_P2.54mm_Vertical" H 4150 5000 50  0001 C CNN
F 3 "~" H 4150 5000 50  0001 C CNN
	1    4150 5000
	-1   0    0    1   
$EndComp
$Comp
L power:GND #PWR0113
U 1 1
P 4350 5100
F 0 "#PWR0113" H 4350 4850 50  0001 C CNN
F 1 "GND" V 4350 4900 50  0000 C CNN
F 2 "" H 4350 5100 50  0001 C CNN
F 3 "" H 4350 5100 50  0001 C CNN
	1    4350 5100
	0    -1   -1   0   
$EndComp
$Comp
L power:GND #PWR028
U 1 1
P 5050 7300
F 0 "#PWR028" H 5050 7050 50  0001 C CNN
F 1 "GND" H 5055 7127 50  0000 C CNN
F 2 "" H 5050 7300 50  0001 C CNN
F 3 "" H 5050 7300 50  0001 C CNN
	1    5050 7300
	1    0    0    -1  
$EndComp
Wire Wire Line
	5650 6500 5850 6500
Wire Wire Line
	4550 6400 4300 6400
Text Label 5850 6500 0    50   ~ 0
SDA
Text Label 4300 6400 2    50   ~ 0
SCL
Wire Wire Line
	4550 6100 4250 6100
Wire Wire Line
	4250 6100 4250 6150
Wire Wire Line
	4250 6200 4550 6200
Wire Wire Line
	4250 6150 3700 6150
Wire Wire Line
	3700 6150 3700 6300
Connection ~ 4250 6150
Wire Wire Line
	4250 6150 4250 6200
$Comp
L power:GND #PWR027
U 1 1
P 3700 6400
F 0 "#PWR027" H 3700 6150 50  0001 C CNN
F 1 "GND" H 3705 6227 50  0000 C CNN
F 2 "" H 3700 6400 50  0001 C CNN
F 3 "" H 3700 6400 50  0001 C CNN
	1    3700 6400
	1    0    0    -1  
$EndComp
$Comp
L Device:C C15
U 1 1
P 6300 6100
F 0 "C15" H 6415 6146 50  0000 L CNN
F 1 "100nf" H 6415 6055 50  0000 L CNN
F 2 "Capacitor_SMD:C_0805_2012Metric" H 6338 5950 50  0001 C CNN
F 3 "~" H 6300 6100 50  0001 C CNN
	1    6300 6100
	1    0    0    -1  
$EndComp
Wire Wire Line
	6300 5950 6300 5700
Wire Wire Line
	6300 5700 5150 5700
Wire Wire Line
	5150 5700 5150 5900
$Comp
L power:GND #PWR031
U 1 1
P 6300 6250
F 0 "#PWR031" H 6300 6000 50  0001 C CNN
F 1 "GND" H 6305 6077 50  0000 C CNN
F 2 "" H 6300 6250 50  0001 C CNN
F 3 "" H 6300 6250 50  0001 C CNN
	1    6300 6250
	1    0    0    -1  
$EndComp
$Comp
L Device:C C14
U 1 1
P 6200 6900
F 0 "C14" H 6315 6946 50  0000 L CNN
F 1 "100nf" H 6315 6855 50  0000 L CNN
F 2 "Capacitor_SMD:C_0805_2012Metric" H 6238 6750 50  0001 C CNN
F 3 "~" H 6200 6900 50  0001 C CNN
	1    6200 6900
	1    0    0    -1  
$EndComp
Wire Wire Line
	5650 6600 6200 6600
Wire Wire Line
	6200 6600 6200 6750
$Comp
L power:GND #PWR030
U 1 1
P 6200 7050
F 0 "#PWR030" H 6200 6800 50  0001 C CNN
F 1 "GND" H 6205 6877 50  0000 C CNN
F 2 "" H 6200 7050 50  0001 C CNN
F 3 "" H 6200 7050 50  0001 C CNN
	1    6200 7050
	1    0    0    -1  
$EndComp
Connection ~ 3700 6300
Wire Wire Line
	3700 6300 3700 6400
Wire Wire Line
	3700 6300 4550 6300
$Comp
L Device:C C13
U 1 1
P 5900 6900
F 0 "C13" H 5700 6950 50  0000 L CNN
F 1 "100nf" H 5650 6800 50  0000 L CNN
F 2 "Capacitor_SMD:C_0805_2012Metric" H 5938 6750 50  0001 C CNN
F 3 "~" H 5900 6900 50  0001 C CNN
	1    5900 6900
	1    0    0    -1  
$EndComp
Wire Wire Line
	5650 6700 5900 6700
Wire Wire Line
	5900 6700 5900 6750
$Comp
L power:GND #PWR029
U 1 1
P 5900 7050
F 0 "#PWR029" H 5900 6800 50  0001 C CNN
F 1 "GND" H 5905 6877 50  0000 C CNN
F 2 "" H 5900 7050 50  0001 C CNN
F 3 "" H 5900 7050 50  0001 C CNN
	1    5900 7050
	1    0    0    -1  
$EndComp
Wire Wire Line
	5050 5900 5050 5700
Wire Wire Line
	5050 5700 5150 5700
Connection ~ 5150 5700
Text GLabel 4850 5700 0    50   Input ~ 0
VSENS
Wire Wire Line
	4850 5700 5050 5700
Connection ~ 5050 5700
Wire Wire Line
	5650 6400 5850 6400
Text Label 5850 6400 0    50   ~ 0
MPU_INT
Text Label 8000 4000 2    50   ~ 0
MPU_INT
Wire Wire Line
	8150 4000 8000 4000
$Comp
L Regulator_Linear:MIC5504-3.3YM5 U3
U 1 1
P 2000 2600
F 0 "U3" H 2000 2967 50  0000 C CNN
F 1 "MIC5504-3.3YM5" H 2000 2876 50  0000 C CNN
F 2 "Package_TO_SOT_SMD:SOT-23-5" H 2000 2200 50  0001 C CNN
F 3 "http://ww1.microchip.com/downloads/en/DeviceDoc/MIC550X.pdf" H 1750 2850 50  0001 C CNN
	1    2000 2600
	1    0    0    -1  
$EndComp
Wire Wire Line
	2400 2500 2600 2500
$Comp
L Device:C C11
U 1 1
P 2600 2650
F 0 "C11" H 2715 2696 50  0000 L CNN
F 1 "1uf" H 2715 2605 50  0000 L CNN
F 2 "Capacitor_SMD:C_0805_2012Metric" H 2638 2500 50  0001 C CNN
F 3 "~" H 2600 2650 50  0001 C CNN
	1    2600 2650
	1    0    0    -1  
$EndComp
Connection ~ 2600 2500
$Comp
L power:GND #PWR025
U 1 1
P 2000 3000
F 0 "#PWR025" H 2000 2750 50  0001 C CNN
F 1 "GND" H 2005 2827 50  0000 C CNN
F 2 "" H 2000 3000 50  0001 C CNN
F 3 "" H 2000 3000 50  0001 C CNN
	1    2000 3000
	1    0    0    -1  
$EndComp
$Comp
L power:GND #PWR026
U 1 1
P 2600 3000
F 0 "#PWR026" H 2600 2750 50  0001 C CNN
F 1 "GND" H 2605 2827 50  0000 C CNN
F 2 "" H 2600 3000 50  0001 C CNN
F 3 "" H 2600 3000 50  0001 C CNN
	1    2600 3000
	1    0    0    -1  
$EndComp
Wire Wire Line
	2600 2800 2600 2900
Wire Wire Line
	2000 2900 2000 3000
Wire Wire Line
	1600 2500 1350 2500
Wire Wire Line
	1600 2700 1350 2700
Wire Wire Line
	1350 2700 1350 2500
Connection ~ 1350 2500
Wire Wire Line
	1350 2500 1050 2500
$Comp
L power:+5V #PWR023
U 1 1
P 1050 2350
F 0 "#PWR023" H 1050 2200 50  0001 C CNN
F 1 "+5V" H 1065 2523 50  0000 C CNN
F 2 "" H 1050 2350 50  0001 C CNN
F 3 "" H 1050 2350 50  0001 C CNN
	1    1050 2350
	1    0    0    -1  
$EndComp
Wire Wire Line
	1050 2500 1050 2350
$Comp
L Device:C C10
U 1 1
P 1050 2650
F 0 "C10" H 1165 2696 50  0000 L CNN
F 1 "1uf" H 1165 2605 50  0000 L CNN
F 2 "Capacitor_SMD:C_0805_2012Metric" H 1088 2500 50  0001 C CNN
F 3 "~" H 1050 2650 50  0001 C CNN
	1    1050 2650
	1    0    0    -1  
$EndComp
Connection ~ 1050 2500
$Comp
L power:GND #PWR024
U 1 1
P 1050 3050
F 0 "#PWR024" H 1050 2800 50  0001 C CNN
F 1 "GND" H 1055 2877 50  0000 C CNN
F 2 "" H 1050 3050 50  0001 C CNN
F 3 "" H 1050 3050 50  0001 C CNN
	1    1050 3050
	1    0    0    -1  
$EndComp
Wire Wire Line
	1050 3050 1050 2800
$Comp
L Device:C C12
U 1 1
P 3050 2650
F 0 "C12" H 3165 2696 50  0000 L CNN
F 1 "10uf" H 3165 2605 50  0000 L CNN
F 2 "Capacitor_SMD:C_0805_2012Metric" H 3088 2500 50  0001 C CNN
F 3 "~" H 3050 2650 50  0001 C CNN
	1    3050 2650
	1    0    0    -1  
$EndComp
Wire Wire Line
	3050 2800 3050 2900
Wire Wire Line
	3050 2900 2600 2900
Connection ~ 2600 2900
Wire Wire Line
	2600 2900 2600 3000
Wire Wire Line
	2600 2500 3050 2500
Wire Wire Line
	2600 2400 2600 2500
Text GLabel 2600 2400 1    50   Output ~ 0
VSENS
$Comp
L dk_Motion-Sensors-IMUs-Inertial-Measurement-Units:MPU-6050_NRND U4
U 1 1
P 5050 6600
F 0 "U4" H 5100 5803 60  0000 C CNN
F 1 "MPU-6050_NRND" H 5100 5697 60  0000 C CNN
F 2 "Package_DFN_QFN:QFN-24-1EP_4x4mm_P0.5mm_EP2.65x2.65mm" H 5250 6800 60  0001 L CNN
F 3 "https://store.invensense.com/datasheets/invensense/MPU-6050_DataSheet_V3%204.pdf" H 5250 6900 60  0001 L CNN
F 4 "1428-1007-1-ND" H 5250 7000 60  0001 L CNN "Digi-Key_PN"
F 5 "MPU-6050" H 5250 7100 60  0001 L CNN "MPN"
F 6 "Sensors, Transducers" H 5250 7200 60  0001 L CNN "Category"
F 7 "Motion Sensors - IMUs (Inertial Measurement Units)" H 5250 7300 60  0001 L CNN "Family"
F 8 "https://store.invensense.com/datasheets/invensense/MPU-6050_DataSheet_V3%204.pdf" H 5250 7400 60  0001 L CNN "DK_Datasheet_Link"
F 9 "/product-detail/en/tdk-invensense/MPU-6050/1428-1007-1-ND/4038010" H 5250 7500 60  0001 L CNN "DK_Detail_Page"
F 10 "IMU ACCEL/GYRO 3-AXIS I2C 24QFN" H 5250 7600 60  0001 L CNN "Description"
F 11 "TDK InvenSense" H 5250 7700 60  0001 L CNN "Manufacturer"
F 12 "Not For New Designs" H 5250 7800 60  0001 L CNN "Status"
	1    5050 6600
	1    0    0    -1  
$EndComp
Text Label 1250 4250 0    50   ~ 0
SCL
Text Label 1250 4350 0    50   ~ 0
SDA
Text Label 2400 5050 0    50   ~ 0
SCL
Text Label 2400 5150 0    50   ~ 0
SDA
Text Label 2400 4400 0    50   ~ 0
SDA
Text Label 2400 4300 0    50   ~ 0
SCL
Text Label 1250 4750 0    50   ~ 0
MPU_INT
$Comp
L Sensor_Pressure:MS5611-01BA U5
U 1 1
P 2950 6900
F 0 "U5" H 3280 6946 50  0000 L CNN
F 1 "MS5611-01BA" H 3280 6855 50  0000 L CNN
F 2 "Package_LGA:LGA-8_3x5mm_P1.25mm" H 2950 6900 50  0001 C CNN
F 3 "https://www.te.com/commerce/DocumentDelivery/DDEController?Action=srchrtrv&DocNm=MS5611-01BA03&DocType=Data+Sheet&DocLang=English" H 2950 6900 50  0001 C CNN
	1    2950 6900
	1    0    0    -1  
$EndComp
Text GLabel 2550 6200 0    50   Input ~ 0
VSENS
Wire Wire Line
	2550 6200 2950 6200
Wire Wire Line
	2950 6200 2950 6450
$Comp
L power:GND #PWR0114
U 1 1
P 2950 7500
F 0 "#PWR0114" H 2950 7250 50  0001 C CNN
F 1 "GND" H 2955 7327 50  0000 C CNN
F 2 "" H 2950 7500 50  0001 C CNN
F 3 "" H 2950 7500 50  0001 C CNN
	1    2950 7500
	1    0    0    -1  
$EndComp
Wire Wire Line
	2950 7500 2950 7350
Wire Wire Line
	2550 6700 2450 6700
Wire Wire Line
	2450 6700 2450 6450
Wire Wire Line
	2450 6450 2950 6450
Connection ~ 2950 6450
Wire Wire Line
	2950 6450 2950 6500
Wire Wire Line
	2550 7100 2400 7100
Wire Wire Line
	2400 7100 2400 7350
Wire Wire Line
	2400 7350 2950 7350
Connection ~ 2950 7350
Wire Wire Line
	2950 7350 2950 7300
NoConn ~ 2550 6800
Wire Wire Line
	2550 6900 2150 6900
Wire Wire Line
	2550 7000 2150 7000
Text Label 2150 7000 2    50   ~ 0
SCL
Text Label 2150 6900 2    50   ~ 0
SDA
$Comp
L power:+3.3V #PWR0112
U 1 1
P 4450 4650
F 0 "#PWR0112" H 4450 4500 50  0001 C CNN
F 1 "+3.3V" H 4465 4823 50  0000 C CNN
F 2 "" H 4450 4650 50  0001 C CNN
F 3 "" H 4450 4650 50  0001 C CNN
	1    4450 4650
	1    0    0    -1  
$EndComp
Wire Wire Line
	4350 4800 4450 4800
Wire Wire Line
	4450 4800 4450 4650
Wire Wire Line
	7900 1600 7700 1600
Connection ~ 7900 1600
Text Label 7700 1600 2    50   ~ 0
NRST
Text Label 4350 5200 0    50   ~ 0
NRST
$Comp
L Device:Q_PMOS_GSD Q1
U 1 1
P 4600 1150
F 0 "Q1" V 4942 1150 50  0000 C CNN
F 1 "Q_PMOS_GSD" V 4851 1150 50  0000 C CNN
F 2 "Package_TO_SOT_SMD:SOT-23W" H 4800 1250 50  0001 C CNN
F 3 "~" H 4600 1150 50  0001 C CNN
	1    4600 1150
	0    1    -1   0   
$EndComp
Wire Wire Line
	4400 1050 4200 1050
Wire Wire Line
	4200 1050 4200 900 
Wire Wire Line
	4800 1050 5150 1050
$Comp
L Connector_Generic:Conn_01x02 J12
U 1 1
P 5350 1050
F 0 "J12" H 5268 725 50  0000 C CNN
F 1 "out" H 5268 816 50  0000 C CNN
F 2 "Connector_PinHeader_2.54mm:PinHeader_1x02_P2.54mm_Vertical" H 5350 1050 50  0001 C CNN
F 3 "~" H 5350 1050 50  0001 C CNN
	1    5350 1050
	1    0    0    -1  
$EndComp
$Comp
L power:GND #PWR033
U 1 1
P 5100 1250
F 0 "#PWR033" H 5100 1000 50  0001 C CNN
F 1 "GND" H 5105 1077 50  0000 C CNN
F 2 "" H 5100 1250 50  0001 C CNN
F 3 "" H 5100 1250 50  0001 C CNN
	1    5100 1250
	1    0    0    -1  
$EndComp
Wire Wire Line
	5150 1150 5100 1150
Wire Wire Line
	5100 1150 5100 1250
$Comp
L Device:R R12
U 1 1
P 4200 1200
F 0 "R12" H 4270 1246 50  0000 L CNN
F 1 "10k" H 4270 1155 50  0000 L CNN
F 2 "Resistor_SMD:R_0805_2012Metric" V 4130 1200 50  0001 C CNN
F 3 "~" H 4200 1200 50  0001 C CNN
	1    4200 1200
	1    0    0    -1  
$EndComp
Connection ~ 4200 1050
Wire Wire Line
	4200 1350 4200 1450
Wire Wire Line
	4200 1450 4600 1450
Wire Wire Line
	4600 1450 4600 1350
Wire Wire Line
	4200 1450 4000 1450
Connection ~ 4200 1450
$Comp
L Device:R R11
U 1 1
P 3850 1450
F 0 "R11" H 3920 1496 50  0000 L CNN
F 1 "10k" H 3920 1405 50  0000 L CNN
F 2 "Resistor_SMD:R_0805_2012Metric" V 3780 1450 50  0001 C CNN
F 3 "~" H 3850 1450 50  0001 C CNN
	1    3850 1450
	0    -1   -1   0   
$EndComp
Wire Wire Line
	1000 6150 700  6150
Connection ~ 1000 6150
Text Label 700  6150 2    50   ~ 0
vbat
Text Label 4200 900  2    50   ~ 0
vbat
Wire Wire Line
	8150 2400 8000 2400
Text Label 8000 2400 2    50   ~ 0
POWER_EN
Text Label 3700 1450 2    50   ~ 0
POWER_EN
NoConn ~ 9700 4200
NoConn ~ 8150 3900
NoConn ~ 8150 4100
NoConn ~ 8150 4200
NoConn ~ 8150 3200
NoConn ~ 8150 2500
NoConn ~ 8150 2300
$EndSCHEMATC
